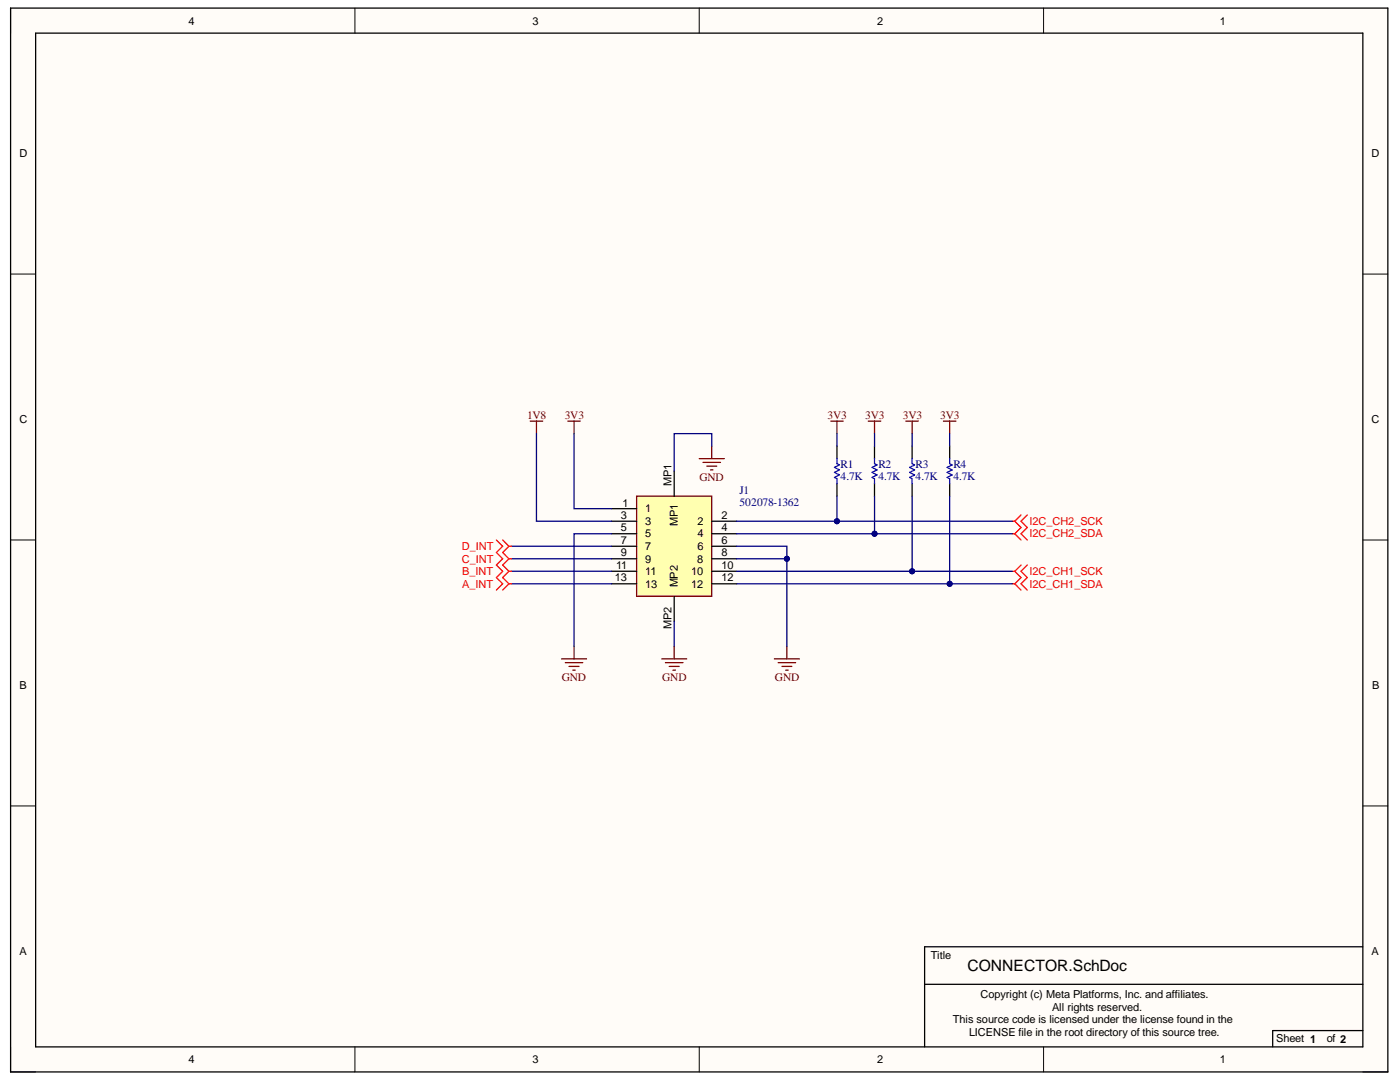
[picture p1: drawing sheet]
<svg xmlns="http://www.w3.org/2000/svg" width="279mm" height="216mm" viewBox="0 0 279 216" stroke-linecap="round" stroke-linejoin="round" font-family="sans-serif">
<g fill="#fffcf8">
<path d="M2.1 1.6h274.9v212.3h-274.9z" fill-rule="evenodd"/>
<path d="M7.1 6.6h264.9v202.3h-264.9z" fill-rule="evenodd"/>
</g>
<g fill="none" stroke="#000" stroke-width=".2">
<path d="M2.1 1.6v5M70.8 1.6v5M139.5 1.6v5M208.3 1.6v5M2.1 54.7h5M272 54.7h5M2.1 107.7h5M272 107.8h5M2.1 160.8h5M272 160.8h5M2.1 208.9v5h5M70.8 208.9v5"/>
<path d="M139.5 208.9v5M208.3 208.9v5M272 213.9h5"/>
</g>
<path d="M2.1 1.6h274.9v212.3h-274.9zM7.1 6.6h264.9v202.3h-264.9zM184.5 196.4h87.5M272 188.9h-87.5v20M272 205.6h-18v3.3" fill="none" stroke="#000" stroke-width=".25"/>
<path d="M113.3 84h2.5M114.6 84v2.5M112.1 131.5h5M112.8 132.2h3.5M113.6 133h2M114.3 133.7h.5M114.6 129v2.5" fill="none" stroke="#800000" stroke-width=".25"/>
<path d="M202 104h.5M202 106.5h.5M202.5 104l1.3 1.3-1.3 1.2M202.5 106.5l1.3 1.3M203.8 102.8l-1.3 1.2M205 102.8l-1.2 1.2 1.2 1.3-1.2 1.2 1.2 1.3" fill="none" stroke="#f00" stroke-width=".25"/>
<path d="M127.1 99h14.9v20h-14.9z" fill-rule="evenodd" fill="#ffffb0"/>
<g fill="none" stroke="#800000" stroke-width=".25">
<path d="M105.8 84h2.5M107.1 84v2.5M127.1 99h14.9v20h-14.9zM139.5 91.5h5M140.3 92.3h3.5M141 93h2M141.8 93.8h.5M142 89v2.5M132.1 131.5h5M132.8 132.2h3.5M133.6 133h1.9M134.3 133.7h.5"/>
<path d="M134.6 129v2.5M154.5 131.5h5M155.3 132.2h3.5M156 133h2M156.8 133.7h.5M157 129v2.5"/>
</g>
<g fill="none" stroke="#000" stroke-width=".25">
<path d="M134.6 94v5M167 89v2.5M167 96.5v2.5M122.1 101.5h5M122.1 104h5M122.1 106.5h5M122.1 109h5M122.1 111.5h5M122.1 114h5M122.1 116.5h5M134.6 119v5M142 104h5"/>
<path d="M142 106.5h5M142 109h5M142 111.5h5M142 114h5M142 116.5h5"/>
</g>
<path d="M202 114h.5M202 116.5h.5M202.5 114l1.3 1.2-1.3 1.3M202.5 116.5l1.3 1.2M203.8 112.8l-1.3 1.2M205 112.8l-1.2 1.2 1.2 1.2-1.2 1.3 1.2 1.2" fill="none" stroke="#f00" stroke-width=".25"/>
<path d="M167 91.5v1l.5 .3-1 .5 1 .5-1 .5 1 .5-1 .5 .5 .2v1" fill="none" stroke="#00f" stroke-width=".25"/>
<path d="M114.6 86.5v15h7.5M142 89v-2.5h-7.4v7.5M147 109h10v20M134.6 124v5" fill="none" stroke="#000080" stroke-width=".25"/>
<circle cx="157" cy="111.5" r=".5" fill="#000080"/>
<circle cx="157" cy="111.5" r=".5" fill="none" stroke="#000080" stroke-width=".2"/>
<path d="M147 111.5h10" fill="none" stroke="#000080" stroke-width=".25"/>
<circle cx="157" cy="111.5" r=".5" fill="#000080"/>
<circle cx="157" cy="111.5" r=".5" fill="none" stroke="#000080" stroke-width=".2"/>
<path d="M147 114h55" fill="none" stroke="#000080" stroke-width=".25"/>
<circle cx="182" cy="114" r=".5" fill="#000080"/>
<circle cx="182" cy="114" r=".5" fill="none" stroke="#000080" stroke-width=".2"/>
<path d="M147 116.5h55" fill="none" stroke="#000080" stroke-width=".25"/>
<circle cx="189.5" cy="116.5" r=".5" fill="#000080"/>
<circle cx="189.5" cy="116.5" r=".5" fill="none" stroke="#000080" stroke-width=".2"/>
<path d="M147 106.5h55" fill="none" stroke="#000080" stroke-width=".25"/>
<circle cx="174.5" cy="106.5" r=".5" fill="#000080"/>
<circle cx="174.5" cy="106.5" r=".5" fill="none" stroke="#000080" stroke-width=".2"/>
<path d="M147 104h55" fill="none" stroke="#000080" stroke-width=".25"/>
<circle cx="167" cy="104" r=".5" fill="#000080"/>
<circle cx="167" cy="104" r=".5" fill="none" stroke="#000080" stroke-width=".2"/>
<path d="M107.1 86.5v17.5h15M167 86.5v2.5M167 99v5M174.5 86.5v2.5M182 86.5v2.5M189.5 86.5v2.5M102.1 109h20M102.1 111.5h20M102.1 114h20M102.1 116.5h20M122.1 106.5h-7.5v22.5" fill="none" stroke="#000080" stroke-width=".25"/>
<path d="M174.5 89v2.5M174.5 96.5v2.5M182 89v2.5M182 96.5v2.5M189.5 89v2.5M189.5 96.5v2.5" fill="none" stroke="#000" stroke-width=".25"/>
<path d="M174.5 91.5v1l.5 .3-1 .5 1 .5-1 .5 1 .5-1 .5 .5 .2v1M182 91.5v1l.5 .3-1 .5 1 .5-1 .5 1 .5-1 .5 .5 .2v1M189.5 91.5v1l.5 .3-1 .5 1 .5-1 .5 1 .5-1 .5 .5 .2v1" fill="none" stroke="#00f" stroke-width=".25"/>
<path d="M165.8 84h2.5M167 84v2.5M173.3 84h2.5M174.5 84v2.5M180.8 84h2.5M182 84v2.5M188.3 84h2.5M189.5 84v2.5" fill="none" stroke="#800000" stroke-width=".25"/>
<circle cx="167" cy="104" r=".5" fill="#000080"/>
<circle cx="167" cy="104" r=".5" fill="none" stroke="#000080" stroke-width=".2"/>
<path d="M174.5 99v7.5" fill="none" stroke="#000080" stroke-width=".25"/>
<circle cx="174.5" cy="106.5" r=".5" fill="#000080"/>
<circle cx="174.5" cy="106.5" r=".5" fill="none" stroke="#000080" stroke-width=".2"/>
<path d="M182 99v15" fill="none" stroke="#000080" stroke-width=".25"/>
<circle cx="182" cy="114" r=".5" fill="#000080"/>
<circle cx="182" cy="114" r=".5" fill="none" stroke="#000080" stroke-width=".2"/>
<path d="M189.5 99v17.5" fill="none" stroke="#000080" stroke-width=".25"/>
<circle cx="189.5" cy="116.5" r=".5" fill="#000080"/>
<circle cx="189.5" cy="116.5" r=".5" fill="none" stroke="#000080" stroke-width=".2"/>
<path d="M99.1 107.7l1.2 1.3-1.2 1.2 1.2 1.3-1.2 1.2 1.2 1.3-1.2 1.2 1.2 1.3-1.2 1.2M100.3 107.7l1.3 1.3M101.6 116.5l-1.3 1.2M101.6 114l-1.3 1.2 1.3 1.3M101.6 116.5h.5M101.6 111.5l-1.3 1.2 1.3 1.3M101.6 114h.5M101.6 109l-1.3 1.2 1.3 1.3M101.6 111.5h.5M101.6 109h.5" fill="none" stroke="#f00" stroke-width=".25"/>
<text font-size="3.1" x="193.1" y="193.8">CONNECTOR.SchDoc</text>
<g font-size="2.3" fill="#800000">
<text x="105.2" y="83.6">1V8</text>
<text x="112.7" y="83.6">3V3</text>
<text x="165.2" y="83.6">3V3</text>
<text x="172.7" y="83.6">3V3</text>
<text x="180.2" y="83.6">3V3</text>
<text x="187.6" y="83.6">3V3</text>
<text x="139.6" y="96">GND</text>
<text x="112.1" y="136">GND</text>
<text x="132.2" y="136">GND</text>
<text x="154.7" y="136">GND</text>
</g>
<g font-size="2.3" fill="#000080">
<text x="167.8" y="93.3">R1</text>
<text x="167.8" y="95.7">4.7K</text>
<text x="175.3" y="93.3">R2</text>
<text x="175.3" y="95.7">4.7K</text>
<text x="182.7" y="93.3">R3</text>
<text x="182.7" y="95.7">4.7K</text>
<text x="190.3" y="93.3">R4</text>
<text x="190.3" y="95.7">4.7K</text>
<text x="147.6" y="98.5">J1</text>
<text x="147.6" y="101">502078-1362</text>
</g>
<g font-size="2.2">
<text x="37.6" y="4.9">4</text>
<text x="106.3" y="4.9">3</text>
<text x="175" y="4.9">2</text>
<text x="243.5" y="4.9">1</text>
<text x="3.9" y="31.4">D</text>
<text x="273.7" y="31.4">D</text>
<text x="3.9" y="84.5">C</text>
<text x="273.7" y="84.5">C</text>
<text x="124.2" y="101.1">1</text>
<text x="134" y="97" transform="rotate(-90 134 97)">MP1</text>
<text x="123.9" y="103.5">3</text>
<text x="123.9" y="106.1">5</text>
<text x="128.8" y="102.2">1</text>
<text x="128.8" y="104.8">3</text>
<text x="128.8" y="107.2">5</text>
<text x="135.3" y="105" transform="rotate(-90 135.3 105)">MP1</text>
<text x="139.2" y="104.8">2</text>
<text x="139.2" y="107.2">4</text>
<text x="144" y="103.5">2</text>
<text x="144" y="106.1">4</text>
<text x="123" y="113.5">11</text>
<text x="123.9" y="108.5">7</text>
<text x="123.9" y="111">9</text>
<text x="128.8" y="109.8">7</text>
<text x="128.8" y="112.3">9</text>
<text x="139.1" y="112.3">8</text>
<text x="139.2" y="109.8">6</text>
<text x="144" y="108.5">6</text>
<text x="144" y="111">8</text>
<text x="144" y="113.5">10</text>
<text x="122.7" y="116">13</text>
<text x="128.8" y="114.8">11</text>
<text x="128.8" y="117.3">13</text>
<text x="135.3" y="117.2" transform="rotate(-90 135.3 117.2)">MP2</text>
<text x="137.9" y="114.8">10</text>
<text x="137.9" y="117.3">12</text>
<text x="144" y="116">12</text>
<text x="134" y="125.5" transform="rotate(-90 134 125.5)">MP2</text>
<text x="3.9" y="137.6">B</text>
<text x="273.8" y="137.6">B</text>
<text x="3.9" y="190.7">A</text>
<text x="185.8" y="191.4">Title</text>
<text x="273.7" y="190.7">A</text>
<text x="195.7" y="199.2">Copyright (c) Meta Platforms, Inc. and affiliates.</text>
<text x="210" y="201.6">All rights reserved.</text>
<text x="190.2" y="204.2">This source code is licensed under the license found in the</text>
<text x="193.4" y="206.6">LICENSE file in the root directory of this source tree.</text>
<text x="254.7" y="207.9">Sheet 1</text>
<text x="264.8" y="207.9">of 2</text>
<text x="37.6" y="212.1">4</text>
<text x="106.3" y="212.1">3</text>
<text x="175" y="212.1">2</text>
<text x="243.5" y="212.1">1</text>
</g>
<g font-size="2.2" fill="#f00">
<text x="205.5" y="104.8">I2C_CH2_SCK</text>
<text x="205.5" y="107.2">I2C_CH2_SDA</text>
<text x="92.2" y="112.3">C_INT</text>
<text x="92.2" y="109.8">D_INT</text>
<text x="92.3" y="117.3">A_INT</text>
<text x="92.3" y="114.8">B_INT</text>
<text x="205.5" y="114.8">I2C_CH1_SCK</text>
<text x="205.5" y="117.3">I2C_CH1_SDA</text>
</g>
</svg>
